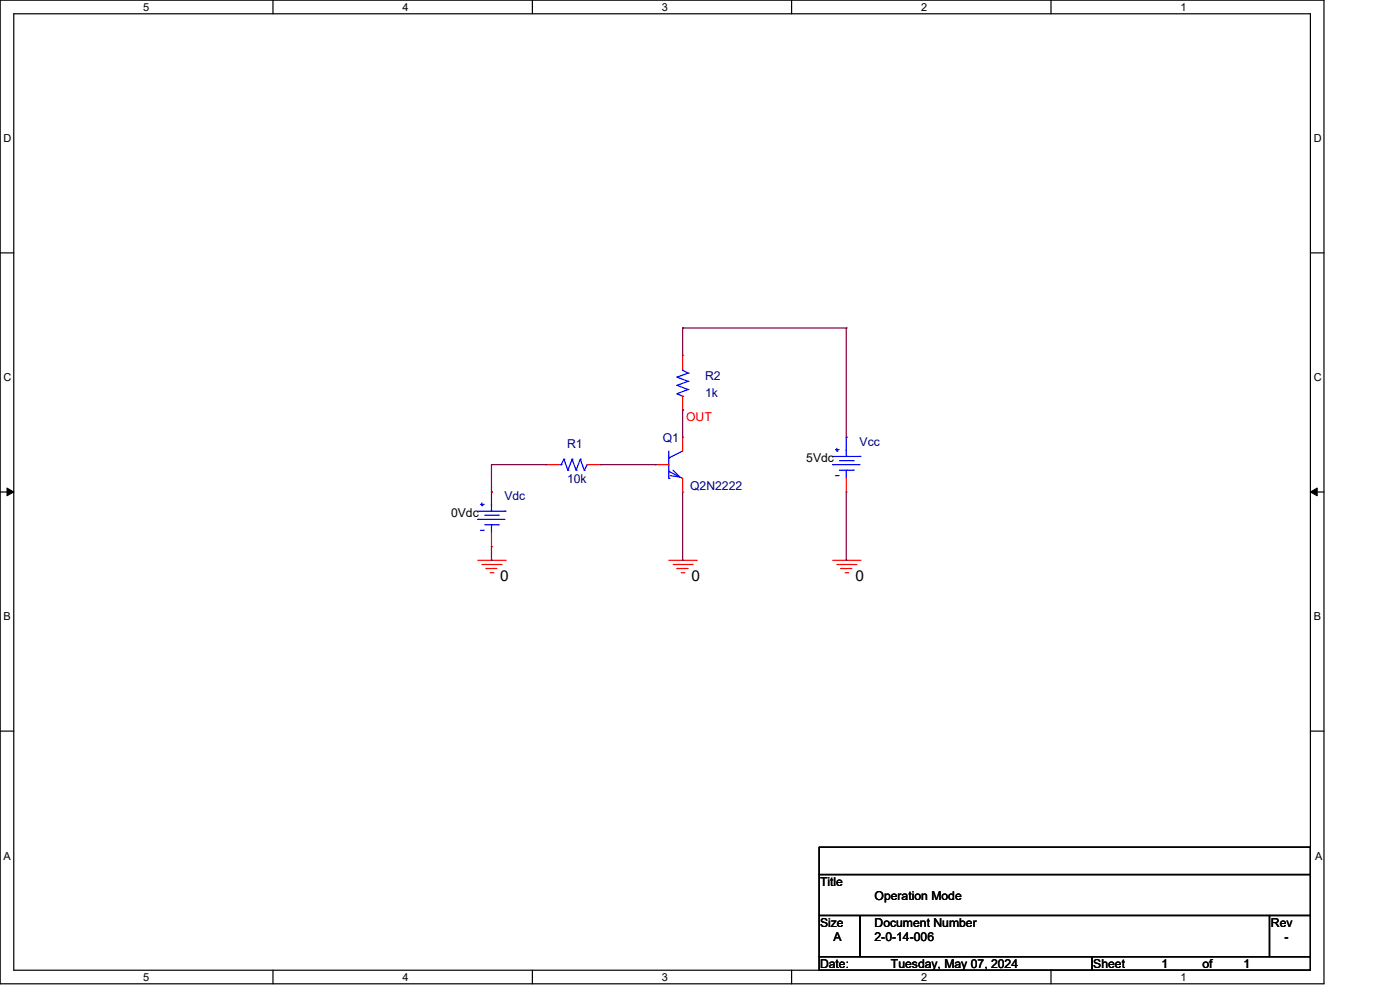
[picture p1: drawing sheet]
<svg xmlns="http://www.w3.org/2000/svg" width="297mm" height="210mm" viewBox="0 0 297 210" stroke-linecap="round" stroke-linejoin="round" font-family="sans-serif">
<g fill="none" stroke="#000" stroke-width=".25">
<path d="M0 0h280.6v208.4h-280.6zM2.9 2.9h274.8v202.6h-274.8zM57.8 0v2.9M112.8 0v2.9M167.8 0v2.9M222.7 0v2.9M0 53.6h2.9M277.7 53.6h2.9M0 104.2h2.9M277.7 104.2h2.9M0 154.9h2.9M277.7 154.9h2.9"/>
<path d="M173.6 179.4h104.1v5.8h-104.1zM173.6 185.2h104.1v8.7h-104.1zM173.6 193.9h8.7v8.7h-8.7zM182.3 193.9h86.7v8.7h-86.7zM269 193.9h8.7v8.7h-8.7zM57.8 205.5v2.9M112.8 205.5v2.9M167.8 205.5v2.9M173.6 202.6h57.8v2.9h-57.8zM222.7 205.5v2.9M231.4 202.6h46.3v2.9h-46.3z"/>
</g>
<path d="M1.5 103.4l1.4 .8-1.4 .8zM277.7 104.2l1.4-.8v1.6z" fill="#000" stroke="#000" stroke-width=".21"/>
<g fill="none" stroke="#f00" stroke-width=".25">
<path d="M144.7 75.3h.1M144.7 75.3v2.8M115.7 98.4h.1M115.7 98.4h2.9M124.4 98.4h2.9M127.3 98.4h.1M138.9 98.4h.1M138.9 98.4h2.8M144.7 92.6h.1M144.7 86.9h.1M144.7 83.9v3M144.7 92.6v2.9"/>
<path d="M179.3 92.6h.1M101.3 118.7h5.7M102.1 119.6h4.1M104.2 104.2h.1M104.2 115.8h.1M104.2 112.9v2.9M106.2 119.6h.1M107 118.7h.1M141.7 118.7h5.8M142.6 119.6h4.1M144.7 104.2h.1M144.7 101.3v2.9"/>
<path d="M146.7 119.6h.1M147.5 118.7h.1M176.5 118.7h5.8M177.4 119.6h4M179.3 104.2h.1M179.3 101.3v2.9M181.4 119.6h.1M182.3 118.7h.1M103 120.4h.1M103 120.4h2.3M103.9 121.3h.5M104.4 121.3h.1"/>
<path d="M143.5 120.4h.1M143.5 120.4h2.3M144.4 121.3h.5M144.9 121.3h.1M178.2 120.4h.1M178.2 120.4h2.3M179.1 121.3h.5M179.6 121.3h.1"/>
</g>
<g fill="none" stroke="#00f" stroke-width=".25">
<path d="M143.5 79.9h.1M143.5 79.9l2.3 .9M144.7 78.4h.1M144.7 78.4l1.1 .6M144.7 78.1v.3M145.8 79h.1M145.8 79l-2.3 .9M118.6 98.4h.3M118.9 98.4h.1M119.5 97.3h.1M119.5 97.3l-.6 1.1M119.5 97.3l.8 2.3"/>
<path d="M120.3 99.6h.1M121.2 97.3h.1M121.2 97.3l-.9 2.3M121.2 97.3l.9 2.3M122.1 99.6h.1M123 97.3h.1M123 97.3l-.9 2.3M123 97.3l.8 2.3M123.8 99.6h.1M124.4 98.4h.1M124.4 98.4l-.6 1.2M141.7 97h.1"/>
<path d="M141.7 99.9h.1M141.7 99.9l3 1.4M141.7 95.5v5.8M142.6 99.6l1.5 1.4-2.1-.3M143.5 81.6h.1M143.5 83.4h.1M143.5 81.6l2.3 .9M143.5 83.4l1.2 .5M144.7 83.9h.1M144.7 95.5l-3 1.5M145.8 80.8h.1M145.8 82.5h.1"/>
<path d="M145.8 80.8l-2.3 .8M145.8 82.5l-2.3 .9M176.5 98.4h.1M176.5 98.4h5.8M176.5 96.7h5.8M177.1 95.2h.5M177.4 95.5h.1M177.4 94.9v.6M177.6 95.2h.1M177.9 97.6h2.9M177.9 99.6h2.9M179.3 96.7h.1"/>
<path d="M179.3 99.6h.1M179.3 92.6h.1M179.3 92.6v4.1M179.3 99.6v1.7M180.8 97.6h.1M180.8 99.6h.1M182.3 96.7h.1M101.3 110h.1M101.3 110h5.7M101.3 108.3h5.7M101.8 106.8h.6M101.8 112.3h.6"/>
<path d="M102.1 107.1h.1M102.1 106.5v.6M102.4 106.8h.1M102.4 112.3h.1M102.7 109.1h2.9M102.7 111.2h2.9M104.2 108.3h.1M104.2 111.2h.1M104.2 104.2h.1M104.2 104.2v4.1M104.2 111.2v1.7M105.6 109.1h.1"/>
<path d="M105.6 111.2h.1M107 108.3h.1M141.7 101.3h.1M177.1 100.7h.5M177.6 100.7h.1"/>
</g>
<g fill="none" stroke="#800040" stroke-width=".25">
<path d="M144.7 69.5h.1M144.7 69.5v5.8M144.7 69.5h34.6M179.3 69.5h.1M179.3 69.5v23.1M104.2 98.4h.1M104.2 98.4v5.8M104.2 98.4h11.5M115.7 98.4h.1M127.3 98.4h11.6M138.9 98.4h.1M144.7 86.9h.1"/>
<path d="M144.7 86.9v5.7M104.2 118.7h.1M104.2 115.8v2.9M144.7 118.7h.1M144.7 104.2v14.5M179.3 118.7h.1M179.3 104.2v14.5"/>
</g>
<g font-size="3.2">
<text x="106" y="123">0</text>
<text x="146.6" y="123">0</text>
<text x="181.3" y="123">0</text>
</g>
<g font-size="2.6" fill="#000080">
<text x="149.4" y="80.5">R2</text>
<text x="149.4" y="84">1k</text>
<text x="120.2" y="95">R1</text>
<text x="140.5" y="93.6">Q1</text>
<text x="182.2" y="94.4">Vcc</text>
<text x="106.9" y="106">Vdc</text>
<text x="120.2" y="102.2">10k</text>
<text x="146.3" y="103.7">Q2N2222</text>
</g>
<text font-size="2.6" fill="#f00" x="145.4" y="89.2">OUT</text>
<g font-size="2.6">
<text x="170.9" y="97.9">5Vdc</text>
<text x="95.6" y="109.5">0Vdc</text>
<text x="173.8" y="187.7">Title</text>
<text x="185.3" y="190.6">Operation Mode</text>
<text x="173.8" y="196.3">Size</text>
<text x="185.3" y="196.3">Document Number</text>
<text x="269.3" y="196.3">Rev</text>
<text x="176.7" y="199.3">A</text>
<text x="185.3" y="199.3">2-0-14-006</text>
<text x="272.2" y="199.3">-</text>
<text x="173.8" y="205.1">Date:</text>
<text x="188.8" y="205.1">Tuesday, May 07, 2024</text>
<text x="231.7" y="205.1">Sheet</text>
<text x="246.2" y="205.1">1</text>
<text x="254.8" y="205.1">of</text>
<text x="263.5" y="205.1">1</text>
</g>
<g font-size="2.3">
<text x="30.4" y="2.2">5</text>
<text x="85.3" y="2.2">4</text>
<text x="140.3" y="2.2">3</text>
<text x="195.2" y="2.2">2</text>
<text x="250.2" y="2.2">1</text>
<text x=".8" y="30.1">D</text>
<text x="278.4" y="30.1">D</text>
<text x=".8" y="80.8">C</text>
<text x="278.4" y="80.8">C</text>
<text x=".8" y="131.4">B</text>
<text x="278.4" y="131.4">B</text>
<text x=".8" y="182.2">A</text>
<text x="278.7" y="182.2">A</text>
<text x="30.4" y="207.7">5</text>
<text x="85.3" y="207.7">4</text>
<text x="140.3" y="207.7">3</text>
<text x="195.2" y="207.7">2</text>
<text x="250.2" y="207.7">1</text>
</g>
</svg>
